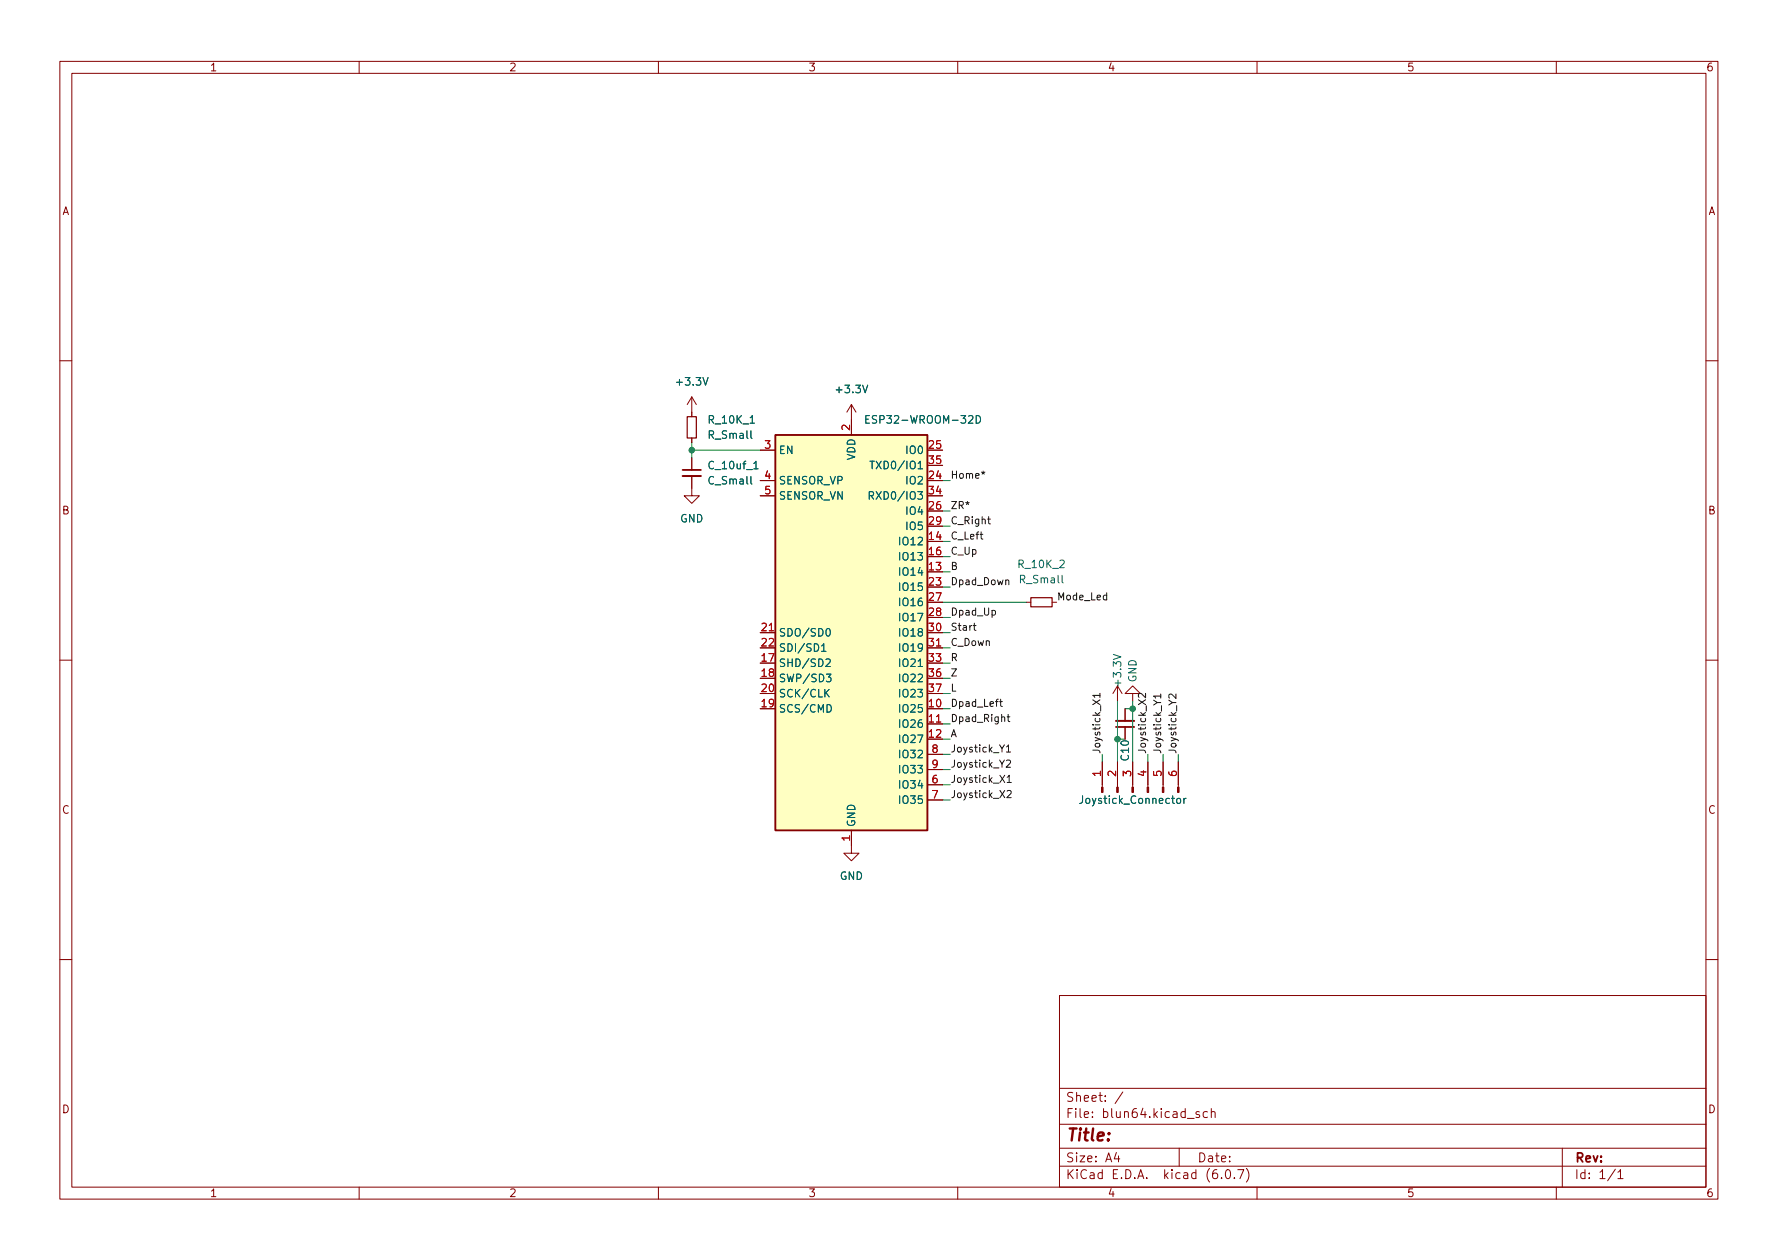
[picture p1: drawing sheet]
<svg xmlns="http://www.w3.org/2000/svg" width="297mm" height="210mm" viewBox="0 0 297 210" stroke-linecap="round" stroke-linejoin="round" font-family="sans-serif">
<g fill="none" stroke="#840000" stroke-width=".17">
<path d="M10 10.2h277v190.1h-277zM12 12.2h273v186.1h-273zM60 10.2v2M110 10.2v2M160 10.2v2M210 10.2v2M260 10.2v2M10 60.2h2M115.6 79.5v3.3h1.2l-1.2 1.3-1.3-1.3h1.3M115.6 66.3v3.3M115.6 73.1v.8M115.6 76.4v2.1"/>
<path d="M115.6 66.3l-.8 1.3M115.6 66.3l.7 1.3M127 75.2h2.5M142.2 67.6v5M142.2 67.6l-.7 1.2M142.2 67.6l.8 1.2M285 60.2h2M127 80.3h2.5M127 82.8h2.5M10 110.2h2M127 105.7h2.5M154.9 108.2h2.6"/>
<path d="M171.4 100.6h.8M175.8 100.6h.7M186.7 114.5l-.8 1.3M186.7 114.5v2.6M186.7 114.5l.8 1.3M188 118.4v2M189.2 115.8h1.3l-1.3-1.3-1.2 1.3h1.2v1.3M285 110.2h2M142.2 138.7v3.8h1.3l-1.3 1.3-1.2-1.3h1.2M154.9 120.9h2.6M154.9 131.1h2.6M154.9 133.6h2.6"/>
<path d="M154.9 126h2.6M154.9 128.5h2.6M184.1 127.2v4.3M186.7 127.2v4.3M188 121.4v2M189.2 127.2v4.3M191.8 127.2v4.3M194.3 127.2v4.3M196.8 127.2v4.3M10 160.2h2M177 166.3h108v32h-108zM285 160.2h2"/>
<path d="M60 198.3v2M110 198.3v2M160 198.3v2M177 194.8h108M177 191.8h108M177 187.8h108M177 181.8h108M186.5 192.5l-.4 1h1M186.9 193v1M187.6 182.4l-1.3 1.9M197 191.8v3M198.4 186.8h1.1"/>
<path d="M200.4 185.7l-.4-.1-.2 .2 .1 .3 .5 .1v.4h-.6M201.7 185.7l-.4-.1-.3 .3v.4l.1 .3h.6M202.4 185.8l.2-.2 .3 .1 .1 .9M202.4 185.1v1.5M204.1 196.7v.1M204.9 195.4l.2-.1a.81 .81 0 0 1 .3 1.4l-.2 .1a.81 .81 0 0 1-.3-1.3zM206.2 196.7v.1M206.8 195.3h1l-.7 1.5M208.2 195.1a1.72 1.72 0 0 1 0 2.3M210 198.3v2M260 198.3v2M261 191.8v6.5"/>
<path d="M269.9 195.3l-1.3 1.9M270.3 195.8l.4-.5v1.5M270.3 196.8h.9"/>
</g>
<path d="M129.5 72.6h25.4v66.1h-25.4z" fill="#ffffc2" stroke="#ffffc2" stroke-width=".17"/>
<path d="M129.5 72.6h25.4v66.1h-25.4z" fill="none" stroke="#840000" stroke-width=".25"/>
<g fill="none" stroke="#006464" stroke-width=".17">
<path d="M125.9 78.3h.8M144.6 70h.5M145.2 69.4h-.6v1.3h.6M145.3 77h.8M145.7 77v1.3M163.1 69.4a.64 .64 0 0 1 .7 .6 .64 .64 0 0 1-.7 .7zM145.2 82.8l.6-.1 .1-.2v-.3l-.2-.1h-.5v1.3M145.5 82.8l.4 .6M137.3 107.9l.3-.4v1.3M137.3 108.8h.7M138 110.2l.5-.2 .2 .2v.2l-.8 .9h.8M138 115.7l.5 .7"/>
<path d="M138 112.6h.8l-.4 .5 .4 .1v.5l-.2 .2-.6-.2M138.1 105.1l.2-.1a.68 .68 0 0 1 .4 .6 .68 .68 0 0 1-.4 .6l-.2-.1-.1-.4zM138.2 117.7a.64 .64 0 0 1 .7 .6 .64 .64 0 0 1-.7 .6zM138.5 115.1l-.7 .7M196.7 133.4l.3-.1 .2 .3v.3l-.2 .3-.3-.1-.1-.2zM197.8 133.3v.9M198.2 133.3l-.3 .1-.1 .2"/>
</g>
<path d="M114.8 69.6h1.5v3.5h-1.5zM172.2 99.8h3.6v1.5h-3.6z" fill="none" stroke="#840000" stroke-width=".2"/>
<g fill="#840000" stroke="#840000" stroke-width=".17">
<path d="M196.7 131.5h.3v.8h-.3z"/>
<path d="M194.2 131.5h.2v.8h-.2z"/>
<path d="M191.6 131.5h.3v.8h-.3z"/>
<path d="M189.1 131.5h.3v.8h-.3z"/>
<path d="M186.6 131.5h.2v.8h-.2z"/>
<path d="M184 131.5h.3v.8h-.3z"/>
</g>
<path d="M114 79.5h3.1M186.4 120.4h3.1" fill="none" stroke="#840000" stroke-width=".33"/>
<path d="M114 78.5h3.1M186.4 121.4h3.1" fill="none" stroke="#840000" stroke-width=".3"/>
<g fill="none" stroke="#0f0f0f" stroke-width=".17">
<path d="M164 78.8l.3 .2 .2-.2M164.1 79.2l.2-.2 .1 .2M165 86.7h.5M165.2 86.3v1l.3 .2M168 97l.2-.1h.3v.8M162.6 104.5h.5M162.8 104.1v1l.3 .2M167 117.2h.5M167.2 116.8v1l.3 .2M168.3 119.7h.4M168.4 119.3v1l.3 .2M183.8 116.1h-1.2l.3 .4"/>
<path d="M183.8 115.8v.7M191.4 115.8v.7l-.9-.7-.3 .2 .1 .5M193.9 116.2h-1.2l.4 .4M193.9 115.9v.7M196.5 115.9v.7l-.9-.7-.3 .2 .1 .5M168.1 124.7l.4-.3v1.2M168.1 127l.5-.1 .2 .4-.7 .8h.7M168.1 125.6h.7M168.3 132.1l.4-.1 .2 .4-.7 .8h.7M168.3 129.8l.3-.3v1.2M168.3 130.7h.6"/>
</g>
<g fill="none" stroke="#009600" stroke-width=".17">
<path d="M115.6 75.2h11.4M115.6 73.9v2.5M157.5 80.3h1.2M157.5 85.3h1.2M157.5 87.9h1.2M157.5 90.4h1.2M157.5 93h1.2M157.5 95.5h1.2M157.5 98h1.2M157.5 103.1h1.2M157.5 105.7h1.2M157.5 108.2h1.2"/>
<path d="M157.5 110.7h1.2M157.5 115.8h1.2M157.5 118.4h1.2M157.5 113.3h1.2M157.5 100.6h13.9M186.7 117.1v10.1M188 118.4h1.2M189.2 117.1v10.1M157.5 133.6h1.2M157.5 126h1.2M157.5 123.4h1.2M157.5 131.1h1.2"/>
<path d="M157.5 128.5h1.2M157.5 120.9h1.2M184.1 126v1.2M191.8 126v1.2M194.3 126v1.2M196.8 126v1.2"/>
</g>
<g fill="#009600" stroke="#009600" stroke-width=".17">
<circle cx="186.7" cy="123.4" r=".46"/>
<circle cx="189.2" cy="118.4" r=".46"/>
<circle cx="115.6" cy="75.2" r=".46"/>
</g>
<text font-size="2.8" fill="#840000" x="178" y="190.6">Title:</text>
<g font-size="2.1" fill="#840000">
<text x="178" y="184">Sheet: /</text>
<text x="178" y="186.7">File: blun64.kicad_sch</text>
<text x="178" y="196.9">KiCad E.D.A. kicad (6.0.7)</text>
<text x="178" y="194.1">Size: A4</text>
<text x="200" y="194.1">Date:</text>
<text x="263" y="194.1">Rev:</text>
<text x="263" y="196.9">Id: 1/1</text>
</g>
<g font-size="1.8" fill="#840000">
<text x="35" y="11.9">1</text>
<text x="85" y="11.9">2</text>
<text x="135" y="11.9">3</text>
<text x="185" y="11.9">4</text>
<text x="235" y="11.9">5</text>
<text x="285" y="11.9">6</text>
<text x="10.3" y="35.9">A</text>
<text x="285.3" y="35.9">A</text>
<text x="10.3" y="85.9">B</text>
<text x="285.3" y="85.9">B</text>
<text x="10.3" y="135.9">C</text>
<text x="285.3" y="135.9">C</text>
<text x="10.3" y="185.9">D</text>
<text x="285.3" y="185.9">D</text>
<text x="35" y="199.9">1</text>
<text x="85" y="199.9">2</text>
<text x="135" y="199.9">3</text>
<text x="185" y="199.9">4</text>
<text x="235" y="199.9">5</text>
<text x="285" y="199.9">6</text>
</g>
<g font-size="1.8" fill="#006464">
<text x="113.2" y="64.4">+3.3V</text>
<text x="139.9" y="65.7">+3.3V</text>
<text x="118.5" y="70.7">R_10K_1</text>
<text x="145.6" y="70.7">ESP32-WROOM-32D</text>
<text x="118.5" y="73.3">R_Small</text>
<text x="130" y="75.8">EN</text>
<text x="142.9" y="76.9" transform="rotate(-90 142.9 76.9)">VDD</text>
<text x="151.6" y="75.8">IO0</text>
<text x="118.5" y="80.9">C_Small</text>
<text x="118.6" y="78.4">C_10uf_1</text>
<text x="130" y="80.9">SENSOR_VP</text>
<text x="130" y="83.4">SENSOR_VN</text>
<text x="146.4" y="83.4">RXD0/IO3</text>
<text x="146.6" y="78.4">TXD0/IO1</text>
<text x="151.6" y="80.9">IO2</text>
<text x="113.6" y="87.2">GND</text>
<text x="151.6" y="86">IO4</text>
<text x="151.6" y="88.5">IO5</text>
<text x="150.6" y="91.1">IO12</text>
<text x="150.6" y="93.6">IO13</text>
<text x="170.3" y="94.9">R_10K_2</text>
<text x="150.6" y="96.1">IO14</text>
<text x="150.6" y="98.7">IO15</text>
<text x="150.6" y="101.2">IO16</text>
<text x="170.5" y="97.4">R_Small</text>
<text x="130" y="106.3">SDO/SD0</text>
<text x="150.6" y="103.8">IO17</text>
<text x="150.6" y="106.3">IO18</text>
<text x="130" y="111.4">SHD/SD2</text>
<text x="130" y="113.9">SWP/SD3</text>
<text x="130" y="108.8">SDI/SD1</text>
<text x="150.6" y="108.8">IO19</text>
<text x="150.6" y="111.4">IO21</text>
<text x="150.6" y="113.9">IO22</text>
<text x="189.9" y="114" transform="rotate(-90 189.9 114)">GND</text>
<text x="130" y="119">SCS/CMD</text>
<text x="130" y="116.5">SCK/CLK</text>
<text x="150.6" y="119">IO25</text>
<text x="150.6" y="116.5">IO23</text>
<text x="187.3" y="114.3" transform="rotate(-90 187.3 114.3)">+3.3V</text>
<text x="150.6" y="121.5">IO26</text>
<text x="150.6" y="124.1">IO27</text>
<text x="150.6" y="131.7">IO34</text>
<text x="150.6" y="126.6">IO32</text>
<text x="150.6" y="129.2">IO33</text>
<text x="188.6" y="126.9" transform="rotate(-90 188.6 126.9)">C10</text>
<text x="150.6" y="134.2">IO35</text>
<text x="180.8" y="134.2">Joystick_Connector</text>
<text x="142.9" y="138.2" transform="rotate(-90 142.9 138.2)">GND</text>
<text x="140.3" y="146.9">GND</text>
</g>
<g font-size="1.8" fill="#a90000">
<text x="142" y="71.9" transform="rotate(-90 142 71.9)">2</text>
<text x="127.8" y="74.9">3</text>
<text x="155.2" y="74.9">25</text>
<text x="155.2" y="77.5">35</text>
<text x="127.8" y="80">4</text>
<text x="127.8" y="82.5">5</text>
<text x="155.2" y="80">24</text>
<text x="155.2" y="82.5">34</text>
<text x="155.2" y="85.1">26</text>
<text x="155.2" y="87.6">29</text>
<text x="155.2" y="95.2">13</text>
<text x="155.2" y="90.2">14</text>
<text x="155.2" y="92.7">16</text>
<text x="155.2" y="97.8">23</text>
<text x="155.2" y="100.3">27</text>
<text x="127.3" y="105.4">21</text>
<text x="127.3" y="107.9">22</text>
<text x="155.2" y="102.9">28</text>
<text x="155.2" y="105.4">30</text>
<text x="155.2" y="107.9">31</text>
<text x="127.3" y="110.5">17</text>
<text x="127.3" y="113">18</text>
<text x="155.2" y="110.5">33</text>
<text x="155.2" y="113">36</text>
<text x="127.3" y="118.1">19</text>
<text x="127.3" y="115.6">20</text>
<text x="155.2" y="118.1">10</text>
<text x="155.2" y="115.6">37</text>
<text x="155.2" y="120.6">11</text>
<text x="155.2" y="123.2">12</text>
<text x="155.7" y="125.7">8</text>
<text x="155.7" y="130.8">6</text>
<text x="155.7" y="128.3">9</text>
<text x="183.9" y="129.6" transform="rotate(-90 183.9 129.6)">1</text>
<text x="186.4" y="129.6" transform="rotate(-90 186.4 129.6)">2</text>
<text x="189" y="129.6" transform="rotate(-90 189 129.6)">3</text>
<text x="191.5" y="129.6" transform="rotate(-90 191.5 129.6)">4</text>
<text x="194.1" y="129.6" transform="rotate(-90 194.1 129.6)">5</text>
<text x="196.6" y="129.6" transform="rotate(-90 196.6 129.6)">6</text>
<text x="155.7" y="133.3">7</text>
<text x="142" y="140.4" transform="rotate(-90 142 140.4)">1</text>
</g>
<g font-size="1.7" fill="#0f0f0f">
<text x="158.7" y="79.9">Home*</text>
<text x="158.7" y="85">ZR*</text>
<text x="158.7" y="87.5">C_Right</text>
<text x="158.7" y="90.1">C_Left</text>
<text x="158.7" y="92.6">C_Up</text>
<text x="158.7" y="95.2">B</text>
<text x="158.7" y="97.7">Dpad_Down</text>
<text x="176.5" y="100.2">Mode_Led</text>
<text x="158.7" y="107.9">C_Down</text>
<text x="158.7" y="105.3">Start</text>
<text x="158.7" y="102.8">Dpad_Up</text>
<text x="158.7" y="110.4">R</text>
<text x="158.7" y="112.9">Z</text>
<text x="158.7" y="115.5">L</text>
<text x="158.7" y="118">Dpad_Left</text>
<text x="158.7" y="123.1">A</text>
<text x="158.7" y="125.6">Joystick_Y1</text>
<text x="158.7" y="120.6">Dpad_Right</text>
<text x="183.8" y="126" transform="rotate(-90 183.8 126)">Joystick_X1</text>
<text x="191.4" y="126" transform="rotate(-90 191.4 126)">Joystick_X2</text>
<text x="194" y="126" transform="rotate(-90 194 126)">Joystick_Y1</text>
<text x="196.5" y="126" transform="rotate(-90 196.5 126)">Joystick_Y2</text>
<text x="158.7" y="128.2">Joystick_Y2</text>
<text x="158.7" y="130.7">Joystick_X1</text>
<text x="158.7" y="133.3">Joystick_X2</text>
</g>
</svg>
